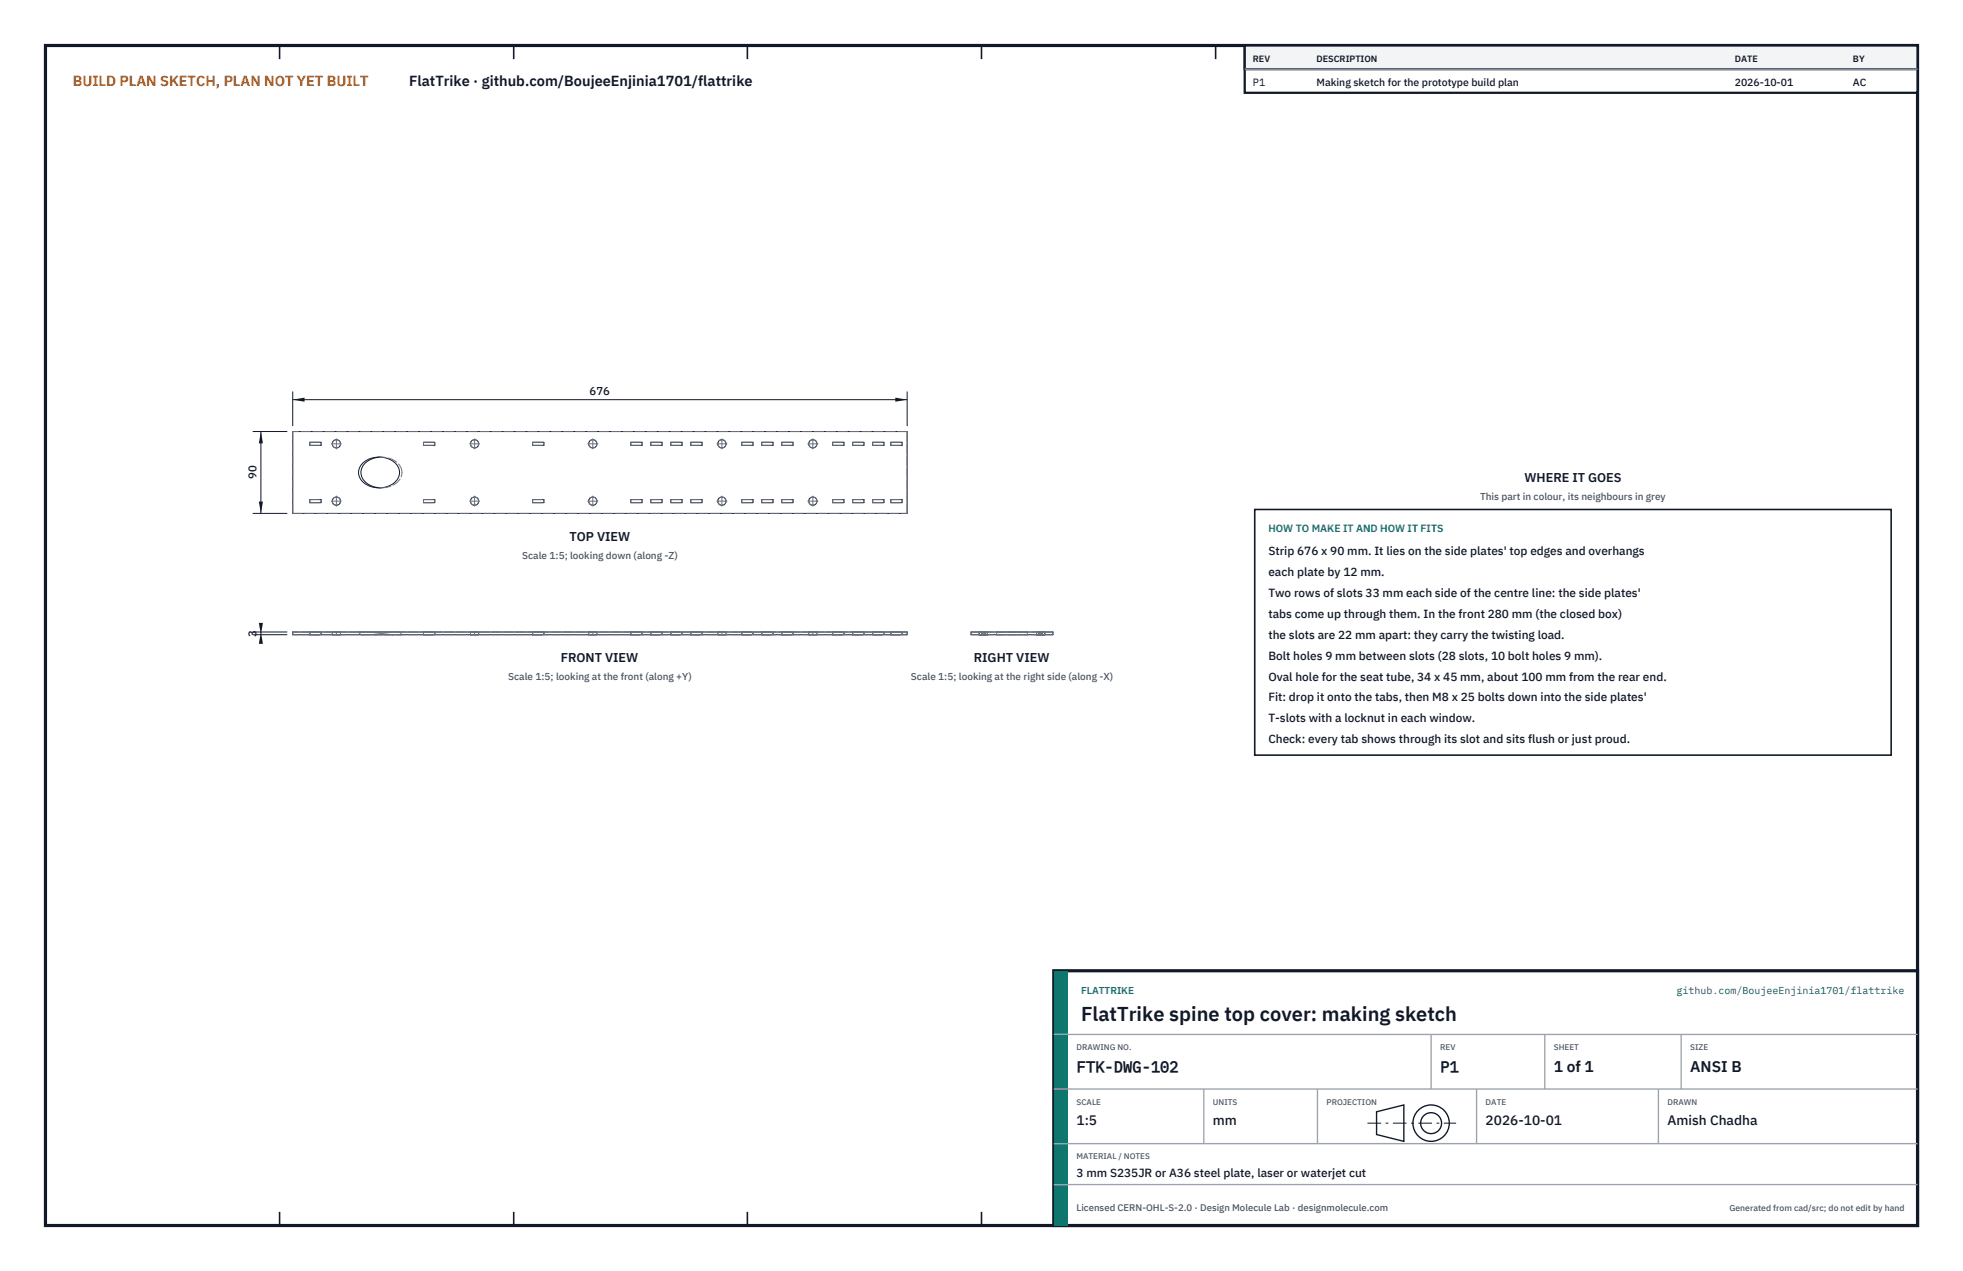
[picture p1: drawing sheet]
<svg xmlns="http://www.w3.org/2000/svg" width="432mm" height="279mm" viewBox="0 0 432 279" stroke-linecap="round" stroke-linejoin="round" font-family="sans-serif">
<path d="M10 10h411.8v259.4h-411.8z" fill="none" stroke="#111827" stroke-width=".7" stroke-linecap="butt"/>
<g fill="none" stroke="#111827" stroke-width=".35">
<path d="M61.5 10v3M113 10v3M164.4 10v3M215.9 10v3M267.4 10v3M318.9 10v3M370.3 10v3M61.5 266.4v3M113 266.4v3M164.4 266.4v3M215.9 266.4v3M267.4 266.4v3"/>
<path d="M318.9 266.4v3M370.3 266.4v3"/>
</g>
<g fill="none" stroke="#111727" stroke-width=".22">
<path d="M64.4 94.9h135.1v18h-135.1zM68.2 97.2h2.4v.7h-2.4zM93.2 97.2h2.4v.7h-2.4zM117.2 97.2h2.4v.7h-2.4zM138.8 97.2h2.4v.7h-2.4zM143.2 97.2h2.4v.7h-2.4zM147.6 97.2h2.4v.7h-2.4zM152 97.2h2.4v.7h-2.4zM163.2 97.2h2.4v.7h-2.4zM167.6 97.2h2.4v.7h-2.4zM172 97.2h2.4v.7h-2.4zM183.2 97.2h2.4v.7h-2.4z"/>
<path d="M187.6 97.2h2.4v.7h-2.4zM192 97.2h2.4v.7h-2.4zM196 97.2h2.4v.7h-2.4zM68.2 109.8h2.4v.7h-2.4zM79.6 102a5.3 5.3 0 0 1 7.9 .6 3.2 3.2 0 0 1-2.4 4.4 5.3 5.3 0 0 1-5.9-1.8 2.67 2.67 0 0 1 .4-3.2zM83.6 100.5a4 4 0 0 0-4.2 3.4 4 4 0 0 0 4.2 3.3M93.2 109.8h2.4v.7h-2.4zM117.2 109.8h2.4v.7h-2.4zM138.8 109.8h2.4v.7h-2.4zM143.2 109.8h2.4v.7h-2.4zM147.6 109.8h2.4v.7h-2.4zM152 109.8h2.4v.7h-2.4z"/>
<path d="M163.2 109.8h2.4v.7h-2.4zM167.6 109.8h2.4v.7h-2.4zM172 109.8h2.4v.7h-2.4zM183.2 109.8h2.4v.7h-2.4zM187.6 109.8h2.4v.7h-2.4zM192 109.8h2.4v.7h-2.4zM196 109.8h2.4v.7h-2.4zM64.4 138.9h135.1v.6h-135.1zM213.6 138.9h18v.6h-18z"/>
<circle cx="74" cy="97.6" r=".91"/>
<circle cx="104.4" cy="97.6" r=".91"/>
<circle cx="130.4" cy="97.6" r=".91"/>
<circle cx="158.8" cy="97.6" r=".91"/>
<circle cx="178.8" cy="97.6" r=".91"/>
<circle cx="74" cy="110.2" r=".91"/>
<circle cx="104.4" cy="110.2" r=".91"/>
<circle cx="130.4" cy="110.2" r=".91"/>
<circle cx="158.8" cy="110.2" r=".91"/>
<circle cx="178.8" cy="110.2" r=".91"/>
</g>
<g fill="none" stroke="#6a7180" stroke-width=".22" stroke-dasharray="2.1 .5">
<path d="M64.4 94.9v18M68.2 97.9h2.4M68.2 97.9v-.7M68.2 97.2h2.4M70.6 97.9v-.7M93.2 97.9h2.4M93.2 97.9v-.7M93.2 97.2h2.4M95.6 97.9v-.7M117.2 97.9h2.4M117.2 97.9v-.7M117.2 97.2h2.4"/>
<path d="M119.6 97.9v-.7M138.8 97.9h2.4M138.8 97.9v-.7M138.8 97.2h2.4M141.2 97.9v-.7M143.2 97.9h2.4M143.2 97.9v-.7M143.2 97.2h2.4M145.6 97.9v-.7M147.6 97.9h2.4M147.6 97.9v-.7M147.6 97.2h2.4"/>
<path d="M150 97.9v-.7M152 97.9h2.4M152 97.9v-.7M152 97.2h2.4M154.4 97.9v-.7M163.2 97.9h2.4M163.2 97.9v-.7M163.2 97.2h2.4M165.6 97.9v-.7M167.6 97.9h2.4M167.6 97.9v-.7M167.6 97.2h2.4"/>
<path d="M170 97.9v-.7M172 97.9h2.4M172 97.9v-.7M172 97.2h2.4M174.4 97.9v-.7M183.2 97.9h2.4M183.2 97.9v-.7M183.2 97.2h2.4M185.6 97.9v-.7M187.6 97.9h2.4M187.6 97.9v-.7M187.6 97.2h2.4"/>
<path d="M190 97.9v-.7M192 97.9h2.4M192 97.9v-.7M192 97.2h2.4M194.4 97.9v-.7M196 97.9h2.4M196 97.9v-.7M196 97.2h2.4M198.4 97.9v-.7M199.5 94.9h-135.1M64.4 112.9h135.1M68.2 110.5h2.4"/>
<path d="M68.2 110.5v-.7M68.2 109.8h2.4M70.6 110.5v-.7M83.6 107.2h.3M83.9 100.5h-.3M83.9 107.2a4.1 4.1 0 0 0 4.5-3.3M83.9 100.5h-.5M83.9 107.2h-.5M88.4 103.9a4.1 4.1 0 0 0-4.5-3.4M93.2 110.5h2.4M93.2 110.5v-.7M93.2 109.8h2.4"/>
<path d="M95.6 110.5v-.7M117.2 110.5h2.4M117.2 110.5v-.7M117.2 109.8h2.4M119.6 110.5v-.7M138.8 110.5h2.4M138.8 110.5v-.7M138.8 109.8h2.4M141.2 110.5v-.7M143.2 110.5h2.4M143.2 110.5v-.7M143.2 109.8h2.4"/>
<path d="M145.6 110.5v-.7M147.6 110.5h2.4M147.6 110.5v-.7M147.6 109.8h2.4M150 110.5v-.7M152 110.5h2.4M152 110.5v-.7M152 109.8h2.4M154.4 110.5v-.7M163.2 110.5h2.4M163.2 110.5v-.7M163.2 109.8h2.4"/>
<path d="M165.6 110.5v-.7M167.6 110.5h2.4M167.6 110.5v-.7M167.6 109.8h2.4M170 110.5v-.7M172 110.5h2.4M172 110.5v-.7M172 109.8h2.4M174.4 110.5v-.7M183.2 110.5h2.4M183.2 110.5v-.7M183.2 109.8h2.4"/>
<path d="M185.6 110.5v-.7M187.6 110.5h2.4M187.6 110.5v-.7M187.6 109.8h2.4M190 110.5v-.7M192 110.5h2.4M192 110.5v-.7M192 109.8h2.4M194.4 110.5v-.7M196 110.5h2.4M196 110.5v-.7M196 109.8h2.4"/>
<path d="M198.4 110.5v-.7M199.5 112.9v-18M64.4 139.5v-.6M68.2 139.5h2.4M68.2 138.9h2.4M68.2 138.9v.6M70.6 138.9v.6M73.1 139.5h1.8M73.1 138.9h1.8M73.1 138.9v.6M74.9 139.5h-1.8M74.9 138.9h-1.8"/>
<path d="M74.9 138.9v.6M78.9 138.9h9M79.4 139.5h9M79.4 139.5l-.5-.6M87.9 138.9h-9M88.4 139.5h-9M88.4 139.5l-.5-.6M93.2 139.5h2.4M93.2 138.9h2.4M93.2 138.9v.6M95.6 138.9v.6M103.5 139.5h1.8"/>
<path d="M103.5 138.9h1.8M103.5 138.9v.6M105.3 139.5h-1.8M105.3 138.9h-1.8M105.3 138.9v.6M117.2 139.5h2.4M117.2 138.9h2.4M117.2 138.9v.6M119.6 138.9v.6M129.5 139.5h1.8M129.5 138.9h1.8M129.5 138.9v.6"/>
<path d="M131.3 139.5h-1.8M131.3 138.9h-1.8M131.3 138.9v.6M138.8 139.5h2.4M138.8 138.9h2.4M138.8 138.9v.6M141.2 138.9v.6M143.2 139.5h2.4M143.2 138.9h2.4M143.2 138.9v.6M145.6 138.9v.6M147.6 139.5h2.4"/>
<path d="M147.6 138.9h2.4M147.6 138.9v.6M150 138.9v.6M152 139.5h2.4M152 138.9h2.4M152 138.9v.6M154.4 138.9v.6M157.9 139.5h1.8M157.9 138.9h1.8M157.9 138.9v.6M159.7 139.5h-1.8M159.7 138.9h-1.8"/>
<path d="M159.7 138.9v.6M163.2 139.5h2.4M163.2 138.9h2.4M163.2 138.9v.6M165.6 138.9v.6M167.6 139.5h2.4M167.6 138.9h2.4M167.6 138.9v.6M170 138.9v.6M172 139.5h2.4M172 138.9h2.4M172 138.9v.6"/>
<path d="M174.4 138.9v.6M177.9 139.5h1.8M177.9 138.9h1.8M177.9 138.9v.6M179.7 139.5h-1.8M179.7 138.9h-1.8M179.7 138.9v.6M183.2 139.5h2.4M183.2 138.9h2.4M183.2 138.9v.6M185.6 138.9v.6M187.6 139.5h2.4"/>
<path d="M187.6 138.9h2.4M187.6 138.9v.6M190 138.9v.6M192 139.5h2.4M192 138.9h2.4M192 138.9v.6M194.4 138.9v.6M196 139.5h2.4M196 138.9h2.4M196 138.9v.6M198.4 138.9v.6M199.5 139.5v-.6"/>
<path d="M199.5 139.5h-135.1M199.5 138.9h-135.1M213.6 139.5v-.6M215.4 139.5h.9M215.4 138.9h.9M215.4 138.9v.6M216 139.5h.6M216 138.9h.6M216 138.9v.6M216.3 139.5h.9M216.3 138.9h.9M216.6 138.9v.6"/>
<path d="M217.2 139.5h-1.8M217.2 138.9h-1.8M217.2 138.9v.6M219.2 139.5h3.4M219.2 138.9h3.4M219.2 139.5v-.6M222.6 139.5h3.4M222.6 138.9h3.4M226 139.5h-6.8M226 138.9h-6.8M226 139.5v-.6M228 139.5h.9"/>
<path d="M228 138.9h.9M228 138.9v.6M228.6 139.5h.6M228.6 138.9h.6M228.6 138.9v.6M228.9 139.5h.9M228.9 138.9h.9M229.2 138.9v.6M229.8 139.5h-1.8M229.8 138.9h-1.8M229.8 138.9v.6M231.6 139.5v-.6"/>
<path d="M231.6 139.5h-18M231.6 138.9h-18"/>
<circle cx="74" cy="97.6" r=".91"/>
<circle cx="104.4" cy="97.6" r=".91"/>
<circle cx="130.4" cy="97.6" r=".91"/>
<circle cx="158.8" cy="97.6" r=".91"/>
<circle cx="178.8" cy="97.6" r=".91"/>
<circle cx="74" cy="110.2" r=".91"/>
<circle cx="104.4" cy="110.2" r=".91"/>
<circle cx="130.4" cy="110.2" r=".91"/>
<circle cx="158.8" cy="110.2" r=".91"/>
<circle cx="178.8" cy="110.2" r=".91"/>
</g>
<g fill="none" stroke="#6a7180" stroke-width=".22" stroke-dasharray="4.2 .5 0 .5">
<path d="M72.9 97.6h2.2M74 98.7v-2.3M103.3 97.6h2.2M104.4 98.7v-2.3M129.3 97.6h2.2M130.4 98.7v-2.3M157.7 97.6h2.2M158.8 98.7v-2.3M177.7 97.6h2.2M178.8 98.7v-2.3M72.9 110.2h2.2M74 111.3v-2.3"/>
<path d="M103.3 110.2h2.2M104.4 111.3v-2.3M129.3 110.2h2.2M130.4 111.3v-2.3M157.7 110.2h2.2M158.8 111.3v-2.3M177.7 110.2h2.2M178.8 111.3v-2.3M74 138.9v.6M86.5 139.5l-5.7-.6M104.4 138.9v.6M130.4 138.9v.6"/>
<path d="M158.8 138.9v.6M178.8 138.9v.6M216.3 138.9v.6M228.9 138.9v.6"/>
</g>
<path d="M64.4 86.1v7.6M64.4 87.9h135.1M199.5 86.1v7.6" fill="none" stroke="#111827" stroke-width=".22"/>
<path d="M64.4 87.9l2.6-.5v.9zM196.9 87.4v.9l2.6-.4z" fill="#111827"/>
<path d="M55.6 94.9h7.6M57.4 94.9v18M55.6 112.9h7.6" fill="none" stroke="#111827" stroke-width=".22"/>
<path d="M57.4 94.9l-.5 2.6h.9zM56.9 110.3h.9l-.4 2.6z" fill="#111827"/>
<path d="M55.6 138.9h7.6M55.6 139.5h7.6M57.4 138.9v.6" fill="none" stroke="#111827" stroke-width=".22"/>
<path d="M57.4 138.9l-.5 2.6h.9zM56.9 136.9h.9l-.4 2.6z" fill="#111827"/>
<path d="M276 112h140v54h-140z" fill="#fff" stroke="#111827" stroke-width=".35"/>
<path d="M273.8 10h148v10.4h-148z" fill="#fff" stroke="#111827" stroke-width=".5"/>
<path d="M273.8 10h148v5.2h-148z" fill="#f3f4f6" stroke="#111827" stroke-width=".5"/>
<path d="M273.8 15.2h148" fill="none" stroke="#9ca3af" stroke-width=".3"/>
<path d="M231.8 213.4h190v56h-190z" fill="#fff" stroke="#111827" stroke-width=".7" stroke-linecap="butt"/>
<path d="M231.8 213.4h3v56h-3z" fill="#0f766e"/>
<path d="M231.8 227.4h190M231.8 239.4h190M264.8 239.4v12M289.8 239.4v12M314.8 227.4v12M324.8 239.4v12M339.8 227.4v12M364.8 239.4v12M369.8 227.4v12M231.8 251.4h190M231.8 260.4h190" fill="none" stroke="#9ca3af" stroke-width=".3"/>
<g fill="none" stroke="#111827" stroke-width=".3">
<path d="M302.8 244.4l6-1.5v8l-6-1.5z"/>
<circle cx="314.8" cy="246.9" r="4"/>
<circle cx="314.8" cy="246.9" r="2.3"/>
</g>
<path d="M300.8 246.9h19.5" fill="none" stroke="#111827" stroke-width=".22" stroke-dasharray="3 1 .6 1" stroke-linecap="butt"/>
<text font-size="4.4" fill="#111827" x="237.8" y="224.4">FlatTrike spine top cover: making sketch</text>
<g font-size="3.4" fill="#111827">
<text x="236.8" y="235.6">FTK-DWG-102</text>
<text x="316.8" y="235.6">P1</text>
<text x="341.8" y="235.6">1 of 1</text>
<text x="371.8" y="235.6">ANSI B</text>
</g>
<text font-size="3.2" fill="#b45309" x="16" y="19">BUILD PLAN SKETCH, PLAN NOT YET BUILT</text>
<text font-size="3.2" fill="#111827" x="90" y="19">FlatTrike · github.com/BoujeeEnjinia1701/flattrike</text>
<g font-size="3" fill="#111827">
<text x="236.8" y="247.2">1:5</text>
<text x="266.8" y="247.2">mm</text>
<text x="326.8" y="247.2">2026-10-01</text>
<text x="366.8" y="247.2">Amish Chadha</text>
</g>
<g font-size="2.8" fill="#111827">
<text x="335.3" y="106">WHERE IT GOES</text>
<text x="125.3" y="118.9">TOP VIEW</text>
<text x="123.3" y="145.6">FRONT VIEW</text>
<text x="214.2" y="145.6">RIGHT VIEW</text>
</g>
<g font-size="2.6" fill="#111827">
<text x="279" y="122">Strip 676 x 90 mm. It lies on the side plates' top edges and overhangs</text>
<text x="279" y="126.6">each plate by 12 mm.</text>
<text x="279" y="131.2">Two rows of slots 33 mm each side of the centre line: the side plates'</text>
<text x="279" y="135.8">tabs come up through them. In the front 280 mm (the closed box)</text>
<text x="279" y="140.4">the slots are 22 mm apart: they carry the twisting load.</text>
<text x="279" y="145">Bolt holes 9 mm between slots (28 slots, 10 bolt holes 9 mm).</text>
<text x="279" y="149.6">Oval hole for the seat tube, 34 x 45 mm, about 100 mm from the rear end.</text>
<text x="279" y="154.2">Fit: drop it onto the tabs, then M8 x 25 bolts down into the side plates'</text>
<text x="279" y="158.8">T-slots with a locknut in each window.</text>
<text x="279" y="163.4">Check: every tab shows through its slot and sits flush or just proud.</text>
<text x="236.8" y="258.8">3 mm S235JR or A36 steel plate, laser or waterjet cut</text>
</g>
<g font-size="2.5" fill="#111827">
<text x="129.7" y="86.9">676</text>
<text x="56.4" y="105.4" transform="rotate(-90 56.4 105.4)">90</text>
<text x="56.4" y="139.9" transform="rotate(-90 56.4 139.9)">3</text>
</g>
<g font-size="2.3" fill="#111827">
<text x="275.6" y="18.8">P1</text>
<text x="289.6" y="18.8">Making sketch for the prototype build plan</text>
<text x="381.6" y="18.8">2026-10-01</text>
<text x="407.6" y="18.8">AC</text>
</g>
<text font-size="2.3" fill="#0f766e" x="279" y="117">HOW TO MAKE IT AND HOW IT FITS</text>
<g font-size="2.2" fill="#4b5563">
<text x="325.6" y="110">This part in colour, its neighbours in grey</text>
<text x="114.9" y="122.9">Scale 1:5; looking down (along -Z)</text>
<text x="111.8" y="149.6">Scale 1:5; looking at the front (along +Y)</text>
<text x="200.4" y="149.6">Scale 1:5; looking at the right side (along -X)</text>
</g>
<g font-size="2.2" fill="#0f766e">
<text x="237.8" y="218.4">FLATTRIKE</text>
<text x="368.8" y="218.4">github.com/BoujeeEnjinia1701/flattrike</text>
</g>
<text font-size="2.1" fill="#4b5563" x="236.8" y="266.2">Licensed CERN-OHL-S-2.0 · Design Molecule Lab · designmolecule.com</text>
<g font-size="2" fill="#111827">
<text x="275.6" y="13.6">REV</text>
<text x="289.6" y="13.6">DESCRIPTION</text>
<text x="381.6" y="13.6">DATE</text>
<text x="407.6" y="13.6">BY</text>
</g>
<text font-size="1.9" fill="#4b5563" x="380.4" y="266.2">Generated from cad/src; do not edit by hand</text>
<g font-size="1.8" fill="#4b5563">
<text x="236.8" y="230.8">DRAWING NO.</text>
<text x="316.8" y="230.8">REV</text>
<text x="341.8" y="230.8">SHEET</text>
<text x="371.8" y="230.8">SIZE</text>
<text x="236.8" y="242.8">SCALE</text>
<text x="266.8" y="242.8">UNITS</text>
<text x="291.8" y="242.8">PROJECTION</text>
<text x="326.8" y="242.8">DATE</text>
<text x="366.8" y="242.8">DRAWN</text>
<text x="236.8" y="254.8">MATERIAL / NOTES</text>
</g>
</svg>
